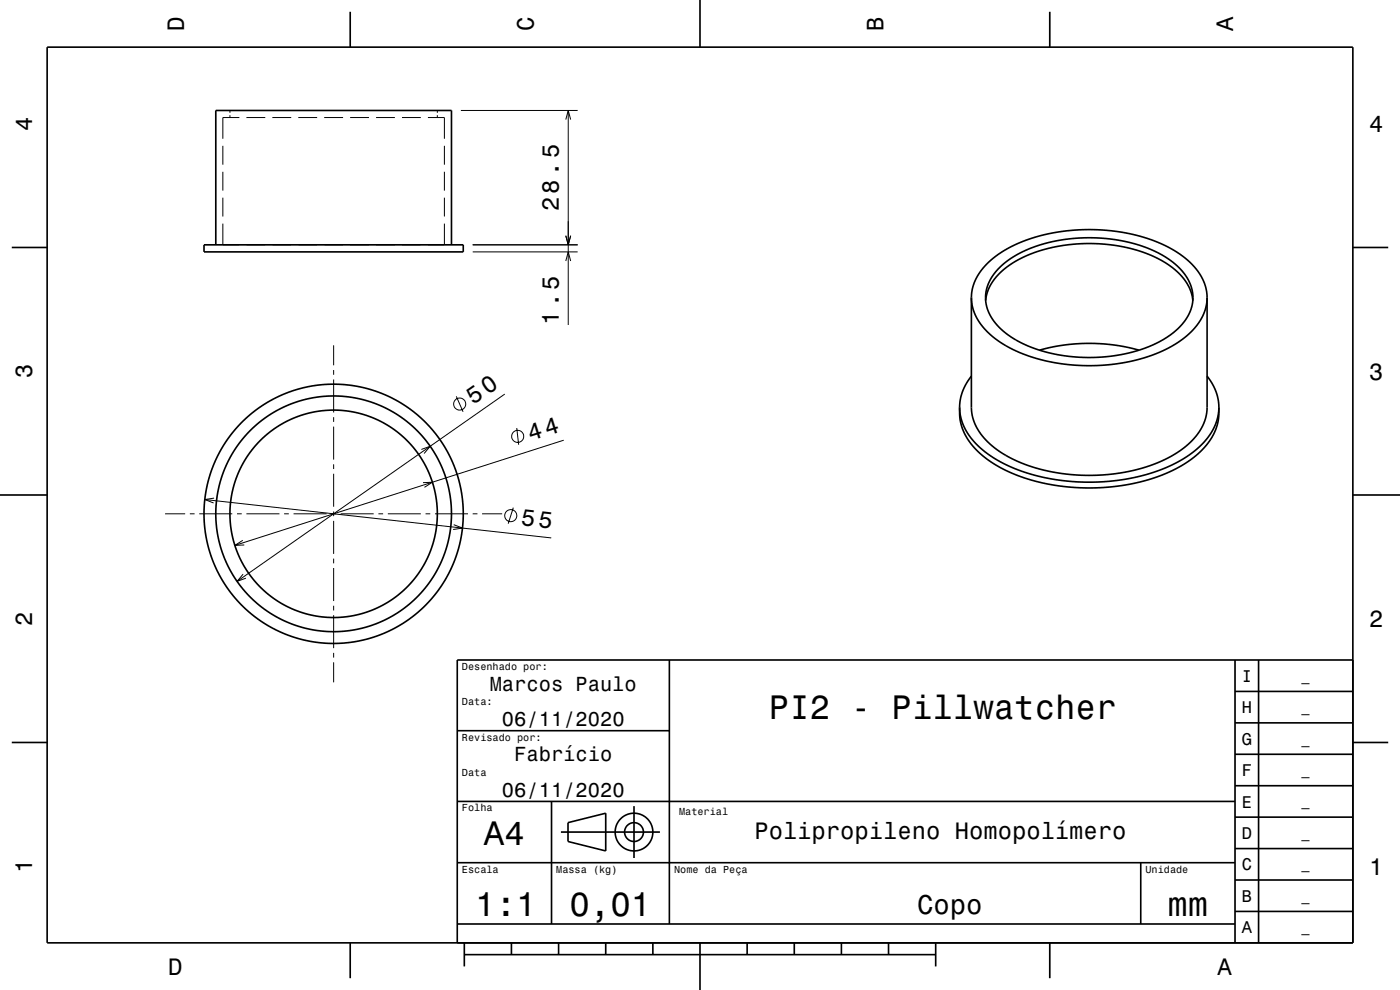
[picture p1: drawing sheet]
<svg xmlns="http://www.w3.org/2000/svg" width="297mm" height="210mm" viewBox="0 0 297 210" stroke-linecap="round" stroke-linejoin="round" font-family="sans-serif">
<g fill="none" stroke="#000" stroke-width=".21">
<path d="M47.3 30.9v4M47.3 36.4v4M48.8 23.4v.5M48.8 24.4v.5M50.8 24.9h-3.5v4.5M52.3 24.9h4M57.8 24.9h4M63.3 24.9h4M68.8 24.9h4M74.3 24.9h4M79.8 24.9h4M85.3 24.9h4"/>
<path d="M90.8 24.9h3.5v4.5M92.8 23.4v.5M92.8 24.4v.5M94.3 30.9v4M94.3 36.4v4M97.8 23.4h24.7M120 25.4l.5-2 .6 2M120.5 23.4v45.5M47.3 47.4v4.5h3.5M47.3 41.9v4M52.3 51.9h4M57.8 51.9h4"/>
<path d="M63.3 51.9h4M68.8 51.9h4M74.3 51.9h4M79.8 51.9h4M85.3 51.9h4M94.3 47.4v4.5h-3.5M94.3 41.9v4M100.3 53.4h22.2M100.3 51.9h22.2M120 55.4l.5-2 .6 2M120 50l.5 1.9 .6-1.9M70.8 73.2v4.3"/>
<path d="M70.8 78.5v1M70.8 80.5v7M70.8 88.5v1M70.8 90.5v7M70.8 98.5v1M89.4 95.3l1.9-.6-1.3 1.5M96.8 84.1l1.4 3.2M107.1 83.6l-56.8 39.7M109.6 90.8l.4 3.5M119.6 93.4l-69.8 22.3M35 109h4.3M40.3 109h1"/>
<path d="M42.3 109h7M43.4 106l73.5 8.1M45.4 105.7l-2 .3 1.9 .7M50.3 109h1M51.5 114.6l-1.7 1.1 2-.1M52.3 109h7M60.3 109h1M62.3 109h7M70.3 109h1M70.8 100.5v7M70.8 108.5v1M70.8 110.5v7"/>
<path d="M70.8 118.5v1M72.3 109h7M80.3 109h1M82.3 109h7M89.7 102.4l2-.1-1.6 1.1M90.3 109h1M92.3 109h7M96.2 111.3l1.9 .7-2 .3M100.3 109h1M102.3 109h4.2M108.9 107.7l-1.1 3.4M51.6 121.8l-1.3 1.5 1.9-.7"/>
<path d="M70.8 120.5v7M70.8 128.5v1M70.8 130.5v7M70.8 138.5v1M70.8 140.5v4.2"/>
<circle cx="97.5" cy="85.7" r="1.28"/>
<circle cx="109.8" cy="92.6" r="1.28"/>
<circle cx="108.4" cy="109.4" r="1.28"/>
</g>
<g fill="none" stroke="#000" stroke-width=".35">
<path d="M10 10h277v190h-277zM74.3 2.5v7.5M148.5 0v10M222.7 2.5v7.5M2.5 52.5h7.5M43.3 51.9h55v1.5h-55zM45.8 51.9v-28.5h50v28.5M211.9 56.9l2.3-1.9 2.7-1.6 3.2-1.3 3.2-.8 3.4-.6 3.4-.3 3.8 .1 3.9 .5 3.7 .9 3.1 1.2 2.6 1.4 2.3 1.7 1.8 1.9 1.2 2 .5 2.3v2.1l-.5 1.4-.6 1.3-.8 1.2-1.3 1.4-2.9 2.1-3.8 1.9-4.5 1.3-4.8 .6-4.8 .1-4.6-.6-4.3-1.1-4.2-1.8-3.1-2.1-1.3-1.2-1-1.3-.7-1.3-.5-1.4-.2-1.4v-1.4l.4-1.4 .6-1.4 .8-1.4zM287 52.5h7.5M206.1 79.8l-1 1.5-.9 1.6-.5 1.9-.1 1.6M206.1 63.1v23.7l.5 2.5 1.1 2.2 1.6 2 1.9 1.6 2.4 1.6 3 1.5 3 1 3.7 .9 3.7 .5 3.7 .2 4-.1 3.4-.4 3.7-.9 3.1-1 3.1-1.4 2.6-1.6 2.1-1.7 1.6-2 1.2-2.3 .6-2.5v-23.8M206.1 63.1l.1-1.3 .3-1.4 .6-1.4 .8-1.2 2.3-2.6 3-2.1 3.6-1.8 4.1-1.4 5-.9 4.9-.3 5 .3 4.6 .7 4.4 1.4 3.9 1.8 3.1 2.2 2.3 2.4 1.4 2.6 .5 1.6 .1 1.4"/>
<path d="M206.1 63.1l.1 1.5 .4 1.4 1.4 2.6 2 2.3 3.1 2.3 3.7 1.8 4.2 1.3 4.7 .9 5 .4 5-.3 5-.8 4.2-1.3 3.7-1.7 3.2-2.3 2.3-2.5 .9-1.4 .6-1.5 .4-1.4 .1-1.3M209.1 63.7l.6-2.2 1.2-2.2 2.1-2.2 2.7-1.8 3.5-1.6 3.6-1.1 4.1-.7 4.2-.2 4.2 .2 3.8 .6 4 1.2 3.3 1.6 2.6 1.7 2.1 2.1 1.4 2.4 .6 2.2M220.5 74.3l5.1-1.1 5.2-.4 5.4 .4 5.4 1.1M256.1 79.8l1.1 1.6 .7 1.6 .5 1.7 .2 1.7M203.6 86.4l.1 1.6 .4 1.4 .6 1.4 .9 1.5 2.4 2.7 3.4 2.5 3.8 1.9 5 1.6 5 .9 5.4 .4 5.5-.3 5-.8 4.9-1.5 4.1-1.8 3.4-2.3 1.5-1.4 1.3-1.5 1-1.5 .6-1.4 .5-1.7 .2-1.7M203.6 86.4l.2 3.2 .5 1.7 .8 1.6 .9 1.3 1.4 1.5 3.3 2.6 4.1 2.1 4.9 1.7 5.5 1 5.7 .4 5.9-.3 5.3-1 5-1.6 4.1-2.1 3.3-2.6 1.3-1.4 1.2-1.6 .8-1.5 .5-1.7 .3-1.6v-1.7M0 105h10M287 105h10M142 140v56M262 140v60M267 140v60M287 140h-190v60"/>
<path d="M2.5 157.5h7.5M97 155h45M262 153.3h25M262 146.7h25M287 157.5h7.5M97 170h165M117 170v26M119 176.5h21M120.5 174.5l8-2v8l-8-2zM134.5 171v11M262 173.3h25M262 166.7h25"/>
<path d="M262 160h25M97 196h165M97 183h165M242 183v13M262 193.3h25M262 186.7h25M262 180h25M74.3 200v7.5M98.5 202.5h100M98.5 200v5M108.5 200v2.5M118.5 200v2.5"/>
<path d="M128.5 200v2.5M138.5 200v2.5M148.5 200v10M158.5 200v2.5M168.5 200v2.5M178.5 200v2.5M188.5 200v2.5M198.5 200v5M222.7 200v7.5"/>
<circle cx="70.8" cy="109" r="25"/>
<circle cx="70.8" cy="109" r="27.5"/>
<circle cx="70.8" cy="109" r="22"/>
<circle cx="134.5" cy="176.5" r="2"/>
<circle cx="134.5" cy="176.5" r="4"/>
</g>
<g font-size="7.2">
<text x="163.1" y="152.6">PI2 - Pillwatcher</text>
<text x="102.7" y="179.3">A4</text>
<text x="100.8" y="194.3">1:1</text>
<text x="120.8" y="194.3">0,01</text>
<text x="247.7" y="194.3">mm</text>
</g>
<text font-size="5.8" x="194.6" y="193.9">Copo</text>
<g font-size="5">
<text x="39" y="6.5" transform="rotate(-90 39 6.5)">D</text>
<text x="113.2" y="6.5" transform="rotate(-90 113.2 6.5)">C</text>
<text x="187.4" y="6.5" transform="rotate(-90 187.4 6.5)">B</text>
<text x="261.6" y="6.5" transform="rotate(-90 261.6 6.5)">A</text>
<text x="6.8" y="27.8" transform="rotate(-90 6.8 27.8)">4</text>
<text x="290.5" y="28.1">4</text>
<text x="118.5" y="44.8" transform="rotate(-90 118.5 44.8)">28.5</text>
<text x="118.5" y="68.9" transform="rotate(-90 118.5 68.9)">1.5</text>
<text x="6.8" y="80.3" transform="rotate(-90 6.8 80.3)">3</text>
<text x="290.5" y="80.6">3</text>
<text x="100.4" y="85.8" transform="rotate(-35 100.4 85.8)">50</text>
<text x="112.5" y="93.5" transform="rotate(-18 112.5 93.5)">44</text>
<text x="110.4" y="111.4" transform="rotate(6 110.4 111.4)">55</text>
<text x="6.8" y="132.8" transform="rotate(-90 6.8 132.8)">2</text>
<text x="290.5" y="133.1">2</text>
<text x="160" y="178">Polipropileno Homopolímero</text>
<text x="6.8" y="185.3" transform="rotate(-90 6.8 185.3)">1</text>
<text x="290.5" y="185.6">1</text>
<text x="35.7" y="206.8">D</text>
<text x="258.3" y="206.8">A</text>
</g>
<g font-size="4.3">
<text x="103.9" y="146.5">Marcos Paulo</text>
<text x="106.5" y="154">06/11/2020</text>
<text x="109.1" y="161.5">Fabrício</text>
<text x="106.5" y="169">06/11/2020</text>
</g>
<g font-size="3.6">
<text x="263.4" y="144.6">I</text>
<text x="263.4" y="151.3">H</text>
<text x="263.4" y="158">G</text>
<text x="263.4" y="164.6">F</text>
<text x="263.4" y="171.3">E</text>
<text x="263.4" y="178">D</text>
<text x="263.4" y="184.6">C</text>
<text x="263.4" y="191.3">B</text>
<text x="263.4" y="198">A</text>
</g>
<g font-size="2.9">
<text x="276.1" y="144.4">_</text>
<text x="276.1" y="151">_</text>
<text x="276.1" y="157.7">_</text>
<text x="276.1" y="164.4">_</text>
<text x="276.1" y="171">_</text>
<text x="276.1" y="177.7">_</text>
<text x="276.1" y="184.4">_</text>
<text x="276.1" y="191.1">_</text>
<text x="276.1" y="197.7">_</text>
</g>
<g font-size="2.2">
<text x="98" y="142.1">Desenhado por:</text>
<text x="98" y="149.6">Data:</text>
<text x="98" y="157.1">Revisado por:</text>
<text x="98" y="164.6">Data</text>
<text x="98" y="172.1">Folha</text>
<text x="144.1" y="172.9">Material</text>
<text x="98" y="185.1">Escala</text>
<text x="118" y="185.1">Massa (kg)</text>
<text x="143" y="185.1">Nome da Peça</text>
<text x="243" y="185.1">Unidade</text>
</g>
</svg>
